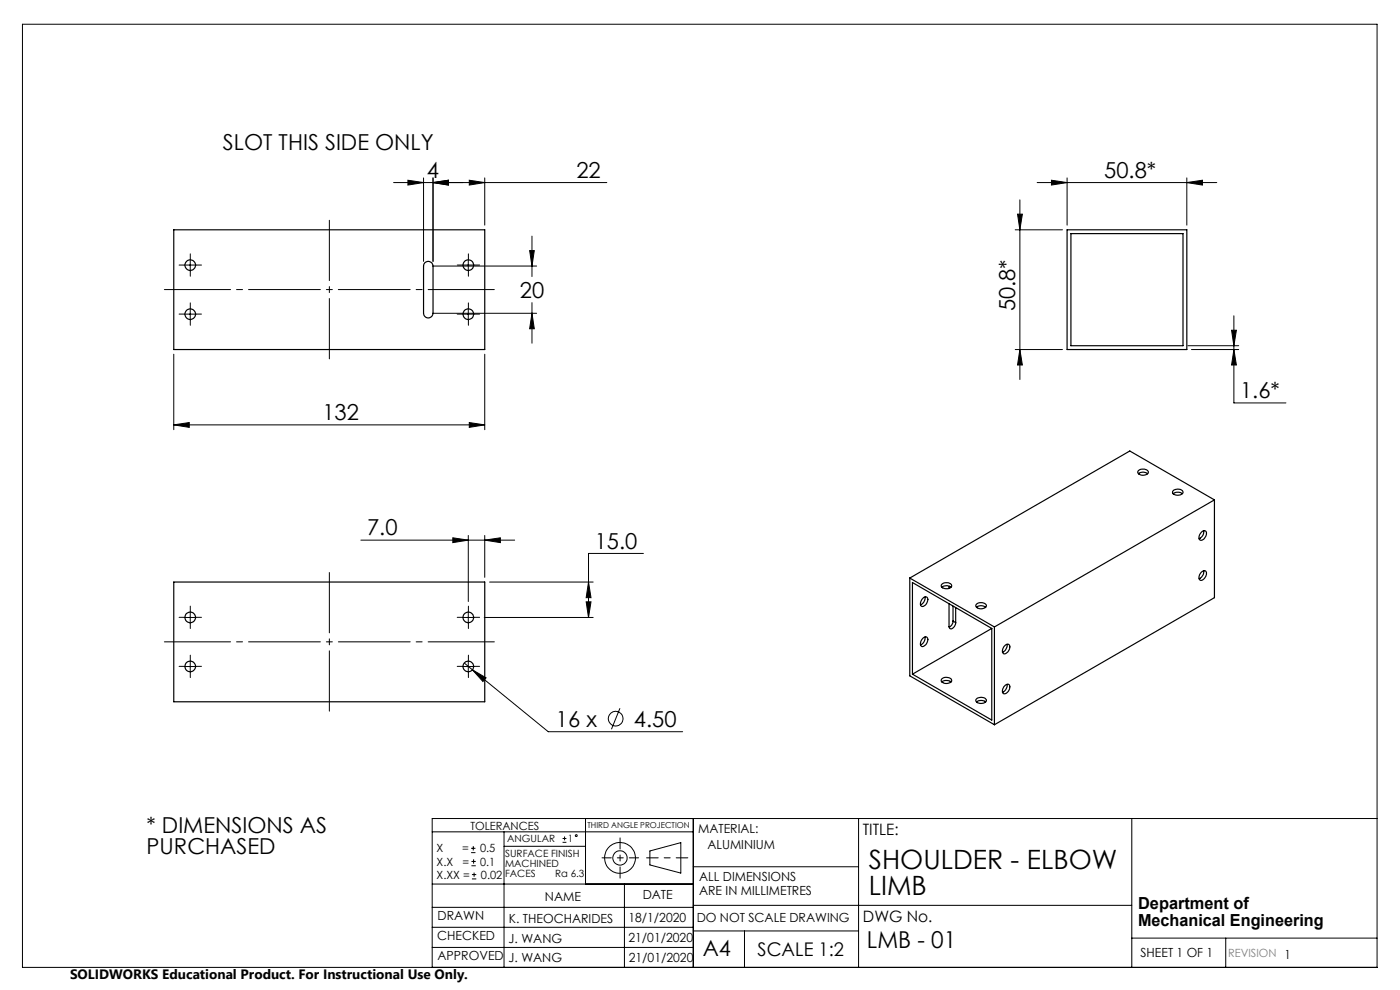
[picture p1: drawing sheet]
<svg xmlns="http://www.w3.org/2000/svg" width="297mm" height="210mm" viewBox="0 0 297 210" stroke-linecap="round" stroke-linejoin="round" font-family="sans-serif">
<g fill="none" stroke="#000" stroke-width=".21">
<path d="M4.8 5.1h287.3v200.1h-287.3zM83.5 38.7h45.2M86.5 38.2l3.4 .5-3.4 .6zM89.9 37.7v17.7M91.9 37.7v17.7M91.9 38.7l3.2-.5v1.1zM99.6 38.2l3.2 .5-3.2 .6zM102.8 37.7v10.1M220 38.7h38.1M223.1 38.2l3.3 .5-3.3 .6zM226.4 37.7v10.1M251.8 38.7l3.3-.5v1.1z"/>
<path d="M251.8 37.7v10.1M39.1 56.2h2.5M40.4 55v2.5M91.9 56.4h21.9M98.1 56.2h2.5M99.3 55v2.5M112.4 53.2h.9l-.4 3.2zM112.9 50.1v8.6M215.4 48.7h10M215.9 45.4h1l-.5 3.3zM216.4 42.4v38.1M36.9 75.1v16"/>
<path d="M39.1 66.6h2.5M40.4 65.4v2.5M91.9 66.5h21.9M98.1 66.6h2.5M99.3 65.4v2.5M102.8 75.1v16M112.9 66.5l.4 3.2h-.9zM112.9 64.2v8.6M215.4 74.1h10M216.4 74.1l.5 3.3h-1zM252 73.3h10.8M252.8 74.1h10"/>
<path d="M261.3 70.1h1l-.5 3.2zM261.8 74.1l.5 3.3h-1zM261.8 67v18.5h11M36.9 90.1l3.2-.5v1.1zM36.9 90.1h65.9M99.6 89.6l3.2 .5-3.2 .6zM76.6 114.6h32.6M96.1 114.1l3.2 .5-3.2 .5zM99.3 113.6v14M102.8 114.6l3.4-.5v1zM102.8 113.6v8.9M136.5 117.4h-11.7v13.6"/>
<path d="M39.1 131h2.5M40.4 129.7v2.5M98.1 131h2.5M99.3 129.7v2.5M102.7 131h23.1M103.9 123.5h21.9M124.4 127.7h1l-.6 3.3zM124.8 123.5l.6 3.3h-1zM39.1 141.4h2.5M40.4 140.1v2.5M98.1 141.4h2.5M98.5 140.6l1.7 1.5"/>
<path d="M99.3 140.1v2.5M100.2 142.1l2.9 1.7-.7 .8zM100.2 142.1l16.1 13.1h28.5M131.5 150.2l-1.8 4.5M91.7 176.5h55.4M99.9 179.9h1M100.4 179.5v.9M106.9 176.5v28.7M106.9 179.5h17.3M119.3 178.7h.9M119.3 177.9h.9M119.8 177.4v.9"/>
<path d="M124.2 173.6v13.9M147.1 173.6v31.6M182.1 173.6v31.6M240.1 173.6v31.6M292.1 173.6h-200.4v31.6M91.7 196.7h55.4M91.7 192.5h55.4M91.7 187.5h55.4M99.9 180.9h1M100 183.6h.9M100 182.7h.9M100.1 186.4h.9"/>
<path d="M100.1 185.5h.9M100.5 182.3v.9M100.6 185.1v.9M132.5 187.5v17.7M137.9 180.5l6.5-1.8v6.5l-6.5-1.7zM147.1 183.9h35M147.1 197.5h35M147.1 192h93M157.9 197.5v7.7M240.1 199h52M260 199v6.2M91.7 201h55.4"/>
<circle cx="130.6" cy="152.5" r="1.55"/>
<circle cx="122.2" cy="177.3" r=".2"/>
<circle cx="131.5" cy="182" r="1.52"/>
<circle cx="131.5" cy="182" r="3.3"/>
</g>
<path d="M145.9 182h-8.7" fill="none" stroke="#000" stroke-width=".21" stroke-dasharray="15.2 1.3 1.3 1.3" stroke-dashoffset="12.8"/>
<path d="M131.5 177.7v8.6" fill="none" stroke="#000" stroke-width=".21" stroke-dasharray="15.2 1.3 1.3 1.3" stroke-dashoffset="12.9"/>
<path d="M127.7 182h7.8" fill="none" stroke="#000" stroke-width=".21" stroke-dasharray="15.2 1.3 1.3 1.3" stroke-dashoffset="13.3"/>
<path d="M104.9 61.4h-70M104.9 136.1h-70" fill="none" stroke="#000" stroke-width=".21" stroke-dasharray="15.2 1.3 1.3 1.3" stroke-dashoffset="1.2"/>
<path d="M69.9 46.7v29.4M69.9 121.4v29.4" fill="none" stroke="#000" stroke-width=".21" stroke-dasharray="15.2 1.3 1.3 1.3" stroke-dashoffset="2.4"/>
<g fill="none" stroke="#000" stroke-width=".21" stroke-dasharray="15.2 1.3 1.3 1.3">
<path d="M39.1 56.2h-1.1M40.4 55v-1.2M40.4 57.5v1.1M41.6 56.2h1.1M98.1 56.2h-1.1M99.4 55v-1.2M99.4 57.5v1.1M100.6 56.2h1.1M39.1 66.6h-1.1M40.4 65.4v-1.2M40.4 67.9v1.1M41.6 66.6h1.1"/>
<path d="M98.1 66.6h-1.1M99.4 65.4v-1.2M99.4 67.9v1.1M100.6 66.6h1.1M39.1 130.9h-1.1M40.4 129.7v-1.1M40.4 132.2v1.1M41.6 130.9h1.1M98.1 130.9h-1.1M99.4 129.7v-1.1M99.4 132.2v1.1M100.6 130.9h1.1"/>
<path d="M39.1 141.3h-1.1M40.4 140.1v-1.1M40.4 142.6v1.1M41.6 141.3h1.1M98.1 141.3h-1.1M99.4 140.1v-1.1M99.4 142.6v1.1M100.6 141.3h1.1"/>
</g>
<g fill="#000">
<path d="M86.5 38.2l3.4 .5-3.4 .6zM91.9 38.7l3.2-.5v1.1zM112.4 53.2h.9l-.4 3.2zM112.9 66.5l.4 3.2h-.9zM96.1 114.1l3.2 .5-3.2 .5zM102.8 114.6l3.4-.5v1zM124.4 127.7h1l-.6 3.3zM124.8 123.5l.6 3.3h-1zM100.2 142.1l2.2 2.5 .7-.8zM261.3 70.1h1l-.5 3.2zM261.8 74.1l.5 3.3h-1z"/>
<path d="M215.9 45.4h1l-.5 3.3zM216.4 74.1l.5 3.3h-1z"/>
<path d="M99.6 89.6l3.2 .5-3.2 .6zM36.9 90.1l3.2-.5v1.1zM99.6 38.2l3.2 .5-3.2 .6zM91.9 38.7l3.2-.5v1.1zM251.8 38.7l3.3-.5v1.1zM223.1 38.2l3.3 .5-3.3 .6z"/>
</g>
<g fill="none" stroke="#000" stroke-width=".25">
<path d="M36.9 48.7h65.9v25.4h-65.9zM90.1 55.8a1.03 1.03 0 0 1 1.1-.3 1.03 1.03 0 0 1 .7 .9v10.1a1.01 1.01 0 0 1-1 1 1.01 1.01 0 0 1-1-1v-10.1zM226.4 48.7h25.4v25.4h-25.4zM227.2 49.6h23.8v23.7h-23.8zM241.5 99.8a1.38 1.38 0 0 1 2.1 .3 1.27 1.27 0 0 1-2.2 0zM241.5 100.5a1.51 1.51 0 0 1 2 0M248.9 104.7a1.64 1.64 0 0 1 1.9 0M249 104a1.22 1.22 0 0 1 2 .5 1.4 1.4 0 0 1-2.3 0zM254.8 112.9a.61 .61 0 0 1 .9-.3 .61 .61 0 0 1 .2 1 1.04 1.04 0 0 1-1.4 .9 1.4 1.4 0 0 1 .3-1.6zM255.3 112.6a1.54 1.54 0 0 1-.9 1.7M257.6 106l-46.6 27M257.6 106l-17.9-10.3-46.7 26.9"/>
<path d="M257.6 106v20.8l-46.6 26.9M36.9 123.5h65.9v25.4h-65.9zM193 122.6l18 10.4M193 122.6v20.8l18 10.3M195.9 135.3a.59 .59 0 0 1 .8 0 .59 .59 0 0 1 0 .8 1.2 1.2 0 0 1-1.2 1 1.34 1.34 0 0 1 .4-1.8zM195.9 126.8a.59 .59 0 0 1 .8 0 .59 .59 0 0 1 0 .8 1.02 1.02 0 0 1-1.3 .9 1.51 1.51 0 0 1 .5-1.7zM196.3 126.6a1.67 1.67 0 0 1-1 1.7M196.3 135.1a1.68 1.68 0 0 1-1 1.7M199.8 123.9a1.38 1.38 0 0 1 2.1 .3 1.31 1.31 0 0 1-2.2 .1zM199.8 124.6a1.64 1.64 0 0 1 2 0M201.3 128.1v4.8a.49 .49 0 0 0 .4 .5 .49 .49 0 0 0 .6-.3l.4-.6v-.4M201.4 124.3l-.1 .5"/>
<path d="M202.2 131.8a1.39 1.39 0 0 1-.8 1.2M202.2 131.8l.5 .3M202.2 128.6v3.2M202.7 128.9v3.2M207.2 128.2a1.39 1.39 0 0 1 2.1 .3 1.27 1.27 0 0 1-2.3-.1zM207.2 128.8a1.51 1.51 0 0 1 1.9 0M210.4 133.3v19.4l-16.8-9.7M210.4 133.3l-16.8-9.7v19.4M210.4 133.3l-16.8 9.7M211 133v20.7M213.3 136.8a.6 .6 0 0 1 .8 0 .6 .6 0 0 1 .1 .8 1.26 1.26 0 0 1-1.3 1 1.34 1.34 0 0 1 .4-1.8zM213.6 136.7a1.69 1.69 0 0 1-.9 1.7"/>
<path d="M254.8 121.4a.62 .62 0 0 1 1-.3 .62 .62 0 0 1 .1 1 1 1 0 0 1-1.4 .8 1.42 1.42 0 0 1 .3-1.5zM255.3 121.1a1.59 1.59 0 0 1-.9 1.7M199.8 144a1.41 1.41 0 0 1 2.1 .3 1.31 1.31 0 0 1-2.2 .1zM199.8 144.7a1.63 1.63 0 0 1 2 0M207 148.4a1.41 1.41 0 0 1 2.3 .1 1.34 1.34 0 0 1-2.3 .2zM207.2 148.9a1.63 1.63 0 0 1 1.9 0M213.3 145.3a.6 .6 0 0 1 .8 0 .6 .6 0 0 1 .1 .8 1.01 1.01 0 0 1-1.4 .9 1.45 1.45 0 0 1 .5-1.7zM213.6 145.2a1.69 1.69 0 0 1-.9 1.7"/>
<circle cx="40.4" cy="56.2" r="1.13"/>
<circle cx="99.3" cy="56.2" r="1.13"/>
<circle cx="40.4" cy="66.7" r="1.13"/>
<circle cx="99.3" cy="66.7" r="1.13"/>
<circle cx="40.4" cy="131" r="1.13"/>
<circle cx="99.3" cy="131" r="1.13"/>
<circle cx="40.4" cy="141.4" r="1.13"/>
<circle cx="99.3" cy="141.4" r="1.13"/>
</g>
<g font-size="5.6">
<text x="184.3" y="184.2">SHOULDER - ELBOW</text>
<text x="184.3" y="189.9">LIMB</text>
</g>
<text font-size="4.9" x="183.9" y="201">LMB - 01</text>
<g font-size="4.7">
<text x="47.3" y="31.9">SLOT THIS SIDE ONLY</text>
<text x="90.5" y="37.7">4</text>
<text x="122.3" y="37.7">22</text>
<text x="234.3" y="37.7">50.8*</text>
<text x="110.3" y="63.2">20</text>
<text x="215.4" y="66" transform="rotate(-90 215.4 66)">50.8*</text>
<text x="68.4" y="89.1">132</text>
<text x="263.1" y="84.4">1.6*</text>
<text x="77.9" y="113.5">7.0</text>
<text x="126.2" y="116.4">15.0</text>
<text x="117.9" y="154.1">16 x</text>
<text x="134.5" y="154.1">4.50</text>
<text x="31.1" y="176.7">* DIMENSIONS AS</text>
<text x="31.1" y="181.2">PURCHASED</text>
<text x="149.1" y="202.9">A4</text>
</g>
<text font-size="4" x="160.7" y="202.8">SCALE 1:2</text>
<g font-size="3.5">
<text x="241.4" y="192.8">Department of</text>
<text x="241.4" y="196.3">Mechanical Engineering</text>
</g>
<g font-size="3.3">
<text x="183" y="177.2">TITLE:</text>
<text x="183.1" y="195.7">DWG No.</text>
</g>
<text font-size="2.9" x="14.9" y="207.6">SOLIDWORKS Educational Product. For Instructional Use Only.</text>
<g font-size="2.7">
<text x="148.1" y="176.7">MATERIAL:</text>
<text x="150.1" y="180.1">ALUMINIUM</text>
<text x="115.6" y="191">NAME</text>
<text x="136.3" y="190.8">DATE</text>
<text x="148.3" y="186.8">ALL DIMENSIONS</text>
<text x="148.3" y="189.8">ARE IN MILLIMETRES</text>
<text x="92.8" y="195.2">DRAWN</text>
<text x="107.9" y="195.7">K. THEOCHARIDES</text>
<text x="133.3" y="195.6">18/1/2020</text>
<text x="147.8" y="195.7">DO NOT SCALE DRAWING</text>
<text x="92.8" y="199.3">CHECKED</text>
<text x="92.8" y="203.6">APPROVED</text>
<text x="107.9" y="199.9">J. WANG</text>
<text x="133.3" y="199.8">21/01/2020</text>
<text x="242" y="203">SHEET 1 OF 1</text>
<text x="107.9" y="204.1">J. WANG</text>
<text x="133.4" y="204">21/01/2020</text>
</g>
<g font-size="2.4">
<text x="99.8" y="176">TOLERANCES</text>
<text x="92.6" y="180.8">X</text>
<text x="92.6" y="183.6">X.X</text>
<text x="98" y="180.8">=</text>
<text x="98.1" y="183.6">=</text>
<text x="101.8" y="180.8">0.5</text>
<text x="101.9" y="183.6">0.1</text>
<text x="92.6" y="186.4">X.XX =</text>
<text x="102" y="186.4">0.02</text>
</g>
<text font-size="2.4" fill="#808080" x="260.6" y="203">REVISION 1</text>
<g font-size="2.1">
<text x="107.6" y="178.6">ANGULAR</text>
<text x="120.5" y="178.6">1</text>
<text x="107.2" y="181.8">SURFACE FINISH</text>
<text x="107.2" y="183.9">MACHINED</text>
<text x="107.2" y="186">FACES</text>
<text x="117.8" y="186">Ra 6.3</text>
</g>
<text font-size="1.7" x="124.6" y="175.7">THIRD ANGLE PROJECTION</text>
</svg>
